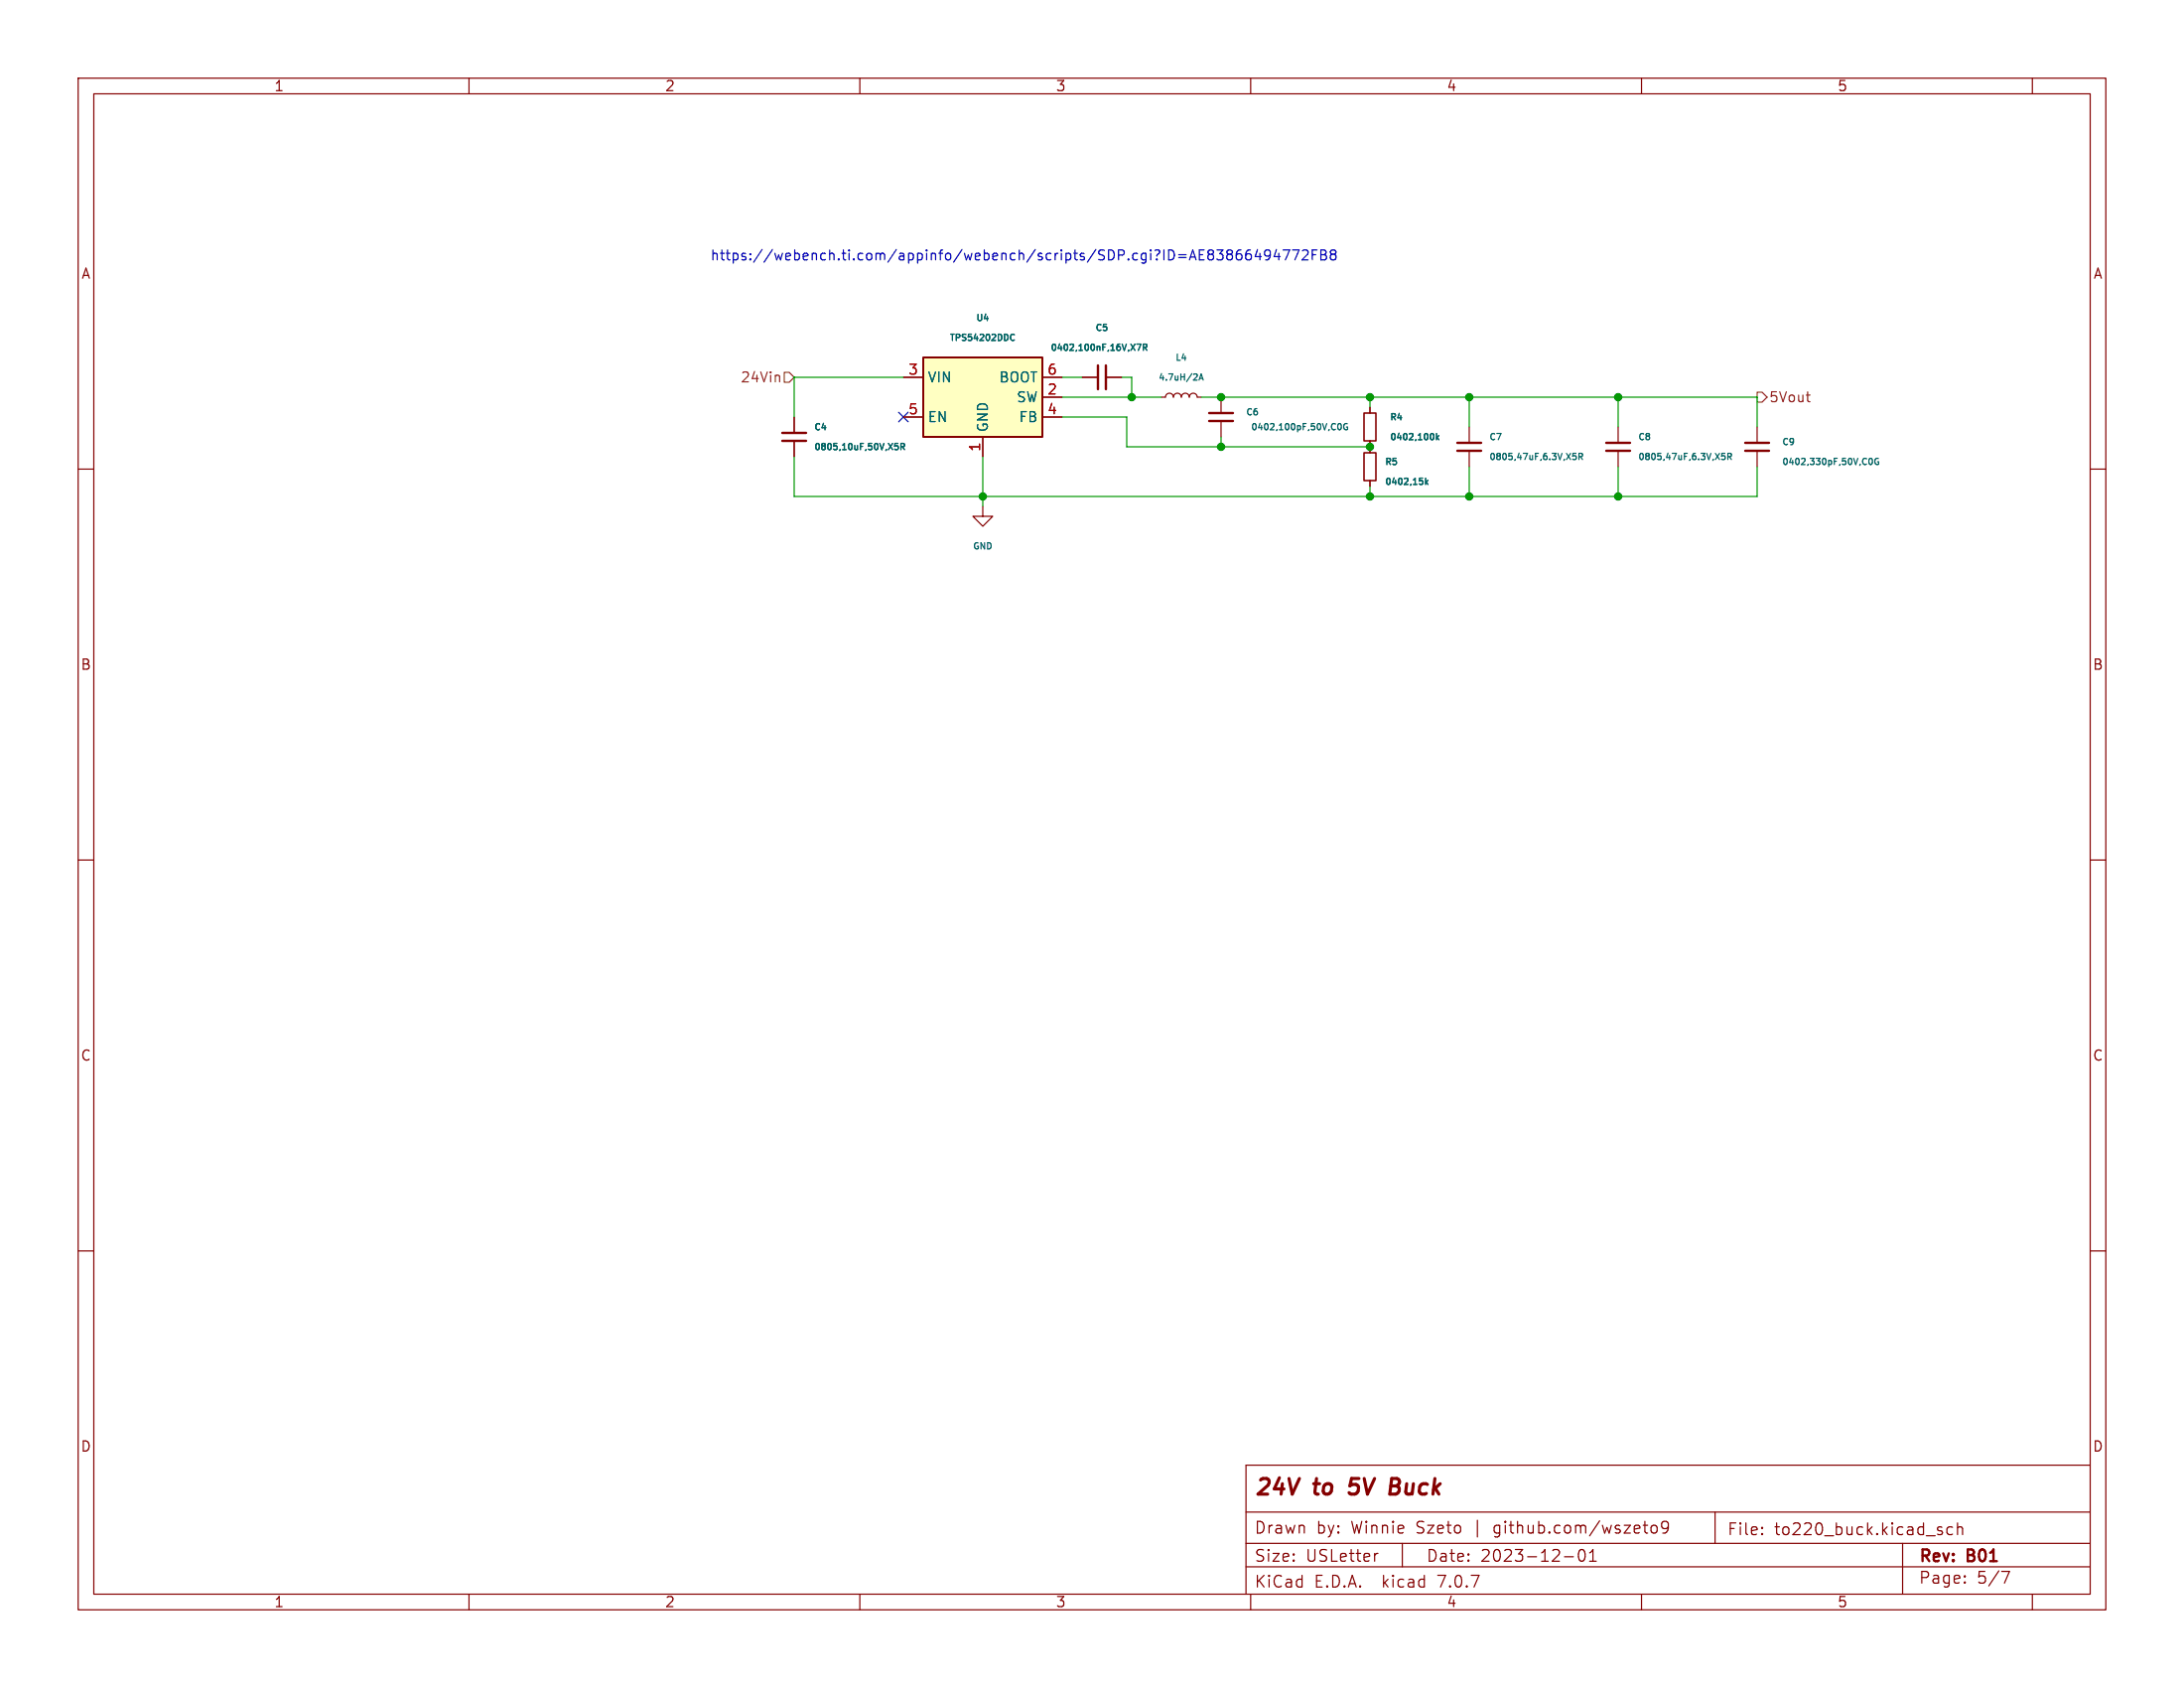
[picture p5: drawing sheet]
<svg xmlns="http://www.w3.org/2000/svg" width="279mm" height="216mm" viewBox="0 0 279 216" stroke-linecap="round" stroke-linejoin="round" font-family="sans-serif">
<g fill="none" stroke="#840000" stroke-width=".15">
<path d="M10 10h259.4v195.9h-259.4zM12 12h255.4v191.9h-255.4zM60 10v2M110 10v2M160 10v2M210 10v2M260 10v2M10 60h2M101.6 53.3v2.1M101.6 56.4v2M115.6 48.3h2.5M115.6 53.3h2.5"/>
<path d="M125.7 55.9v2.5M133.3 50.8h2.6M133.3 48.3h2.6M133.3 53.3h2.6M138.4 48.3h2.1M141.5 48.3h2M148.6 50.8h.5a.51 .51 0 0 1 .5-.5 .51 .51 0 0 1 .5 .5 .51 .51 0 0 1 .5-.5 .51 .51 0 0 1 .5 .5 .51 .51 0 0 1 .5-.5 .51 .51 0 0 1 .5 .5 .51 .51 0 0 1 .6-.5 .51 .51 0 0 1 .5 .5h.5M156.2 50.8v2M156.2 53.8v2.1M175.3 52.1v.7M175.3 56.4v1.5M188 54.6v2"/>
<path d="M188 57.7v2M207 54.6v2M207 57.7v2M224.8 54.6v2M224.8 57.7v2M267.4 60h2M125.7 64.8v1.2h1.3l-1.3 1.3-1.2-1.3h1.2M175.3 61.5v.7M10 110h2M267.4 110h2M10 160h2M267.4 160h2"/>
<path d="M159.4 197.4h108M159.4 193.4h108M176.3 198.7l-.3 .1M179.4 197.4v3M200.1 199.1h1.2M202.1 198.3a.36 .36 0 0 1 .3-.1 .36 .36 0 0 1 .3 .3 .77 .77 0 0 1-.4 1.2 .91 .91 0 0 1-.2-1.4zM203.4 199.7h.8M203.4 198.6l.4-.4v1.5M210.2 195.1h.6M210.6 196.1h.2M211.4 195.2a.41 .41 0 0 1 .6 .2v.4a.41 .41 0 0 1-.4 .3 .41 .41 0 0 1-.4-.3v-.4zM213.4 195.2l-.3 .3-.4-.1-.1-.2v-.3l.1-.2 .4-.1 .3 .1a.99 .99 0 0 1-.4 1.4h-.3"/>
<path d="M219.4 193.4v4M225.4 196.1l.1 .1-.1 .1M225.4 196.1v.1v.1M225.4 195.4v.1M225.4 196.1v.2M225.4 195.4h.1l-.1 .1M243.4 197.4v6.5M248.1 195.8l.3 .1 .1 .2-.2 .2h-.3M248.1 195.3l.3 .1M249.8 195.4l-.4-.1-.3 .3v.4l.1 .2 .2 .1 .4-.1M250.4 195.4a.37 .37 0 0 1 .7 .1v.8M250.4 194.8v1.5"/>
<path d="M267.4 187.4h-108v16.5M60 203.9v2M110 203.9v2M159.4 200.4h108M160 203.9v2M210 203.9v2M251.4 202.3v.1v.1M251.4 201.6v.1M256.1 201h1l-.7 1.5M260 203.9v2"/>
</g>
<path d="M172.6 190.9l.2 .2M172.9 189.1l-.2 1 .1-.1M177.9 190.1h.7M178 189.1h.7M178.6 190.1l.3 .1M178.8 191l-.2 .1h-.8M178.8 190l-.2 .1" fill="none" stroke="#840000" stroke-width=".4"/>
<path d="M100.1 56.4h3M100.1 55.4h3M140.5 46.7v3.1M141.5 46.7v3.1M154.7 53.8h3M154.7 52.8h3M186.4 57.7h3.1M186.4 56.6h3.1M205.5 57.7h3M205.5 56.6h3M223.3 57.7h3M223.3 56.6h3" fill="none" stroke="#840000" stroke-width=".3"/>
<g fill="none" stroke="#006464" stroke-width=".15">
<path d="M114.5 56.7h.4M114.5 57.1l.3-.1 .1 .2-.1 .3h-.3M115.3 57.1h.3l.1-.3-.4-.1v.8M115.4 57.1l.3 .4M129.3 43.4l.2 .1h.3M129.8 42.8l-.3-.1-.2 .2M145.4 44h.6l-.4 .8M146.3 44.4h.3l.1-.3-.4-.1v.8M146.5 44.4l.2 .4M153.1 47.9v.3l-.4 .4h.5M153.4 48.6l.3-.8 .2 .8M153.5 48.4h.4"/>
<path d="M171.2 54.2h.1a.43 .43 0 0 1 .3 .4 .43 .43 0 0 1-.3 .4l-.2-.3zM172.4 54.2a.36 .36 0 0 0-.5 .4 .36 .36 0 0 0 .5 .3v-.3h-.2M183.2 55.4a.5 .5 0 0 1 0 .8M183.8 55.4v.8M183.9 55.9l.2 .3M184.1 55.7l-.3 .3M201.6 58h-.4v.4l.1-.1h.3l.1 .1-.1 .3-.1 .1-.3-.1M202 58.4h.4v-.3l-.4-.1v.8M202.2 58.4l.3 .4M220.7 58h-.4l-.1 .4 .2-.1h.2l.1 .1v.3l-.1 .1-.4-.1M221 58.4h.4l.1-.3-.5-.1v.8M221.2 58.4l.3 .4"/>
<path d="M239.2 58.7l.1-.1a.43 .43 0 0 1 .3 .4 .43 .43 0 0 1-.3 .4 .53 .53 0 0 1-.1-.7zM240.3 58.7a.36 .36 0 0 0-.5 .3 .36 .36 0 0 0 .5 .3v-.2h-.1M182.4 61.2v.8M182.5 61.7l.2 .3M182.7 61.4l-.3 .3"/>
</g>
<path d="M118.1 45.7h15.2v10.2h-15.2z" fill="#ffffc2" stroke="#ffffc2" stroke-width=".13"/>
<path d="M118.1 45.7h15.2v10.2h-15.2z" fill="none" stroke="#840000" stroke-width=".25"/>
<path d="M174.5 57.9h1.5v3.6h-1.5zM174.5 52.8h1.5v3.6h-1.5z" fill="none" stroke="#840000" stroke-width=".2"/>
<path d="M99.7 48.1v.7M100.3 47.6h.7l.6 .7-.6 .6h-.7zM224.8 50.2h.6l.7 .6-.7 .6h-.6zM231.1 50.5h.5M231.4 51.4h.2" fill="none" stroke="#725600" stroke-width=".15"/>
<g fill="none" stroke="#0000c2" stroke-width=".15">
<path d="M155.7 32h.8l-.5 .5a.34 .34 0 0 1 .5 .2v.3l-.2 .2h-.4l-.2-.1M157.2 32.5l-.3-.2 .1-.2 .2-.1h.2l.3 .2-.1 .2-.2 .1M157.2 32.5l-.3 .3v.2l.3 .2h.2l.3-.2v-.2l-.3-.3M157.2 32.5h.2M158.8 32a.5 .5 0 0 0-.6 .5v.5l.1 .2h.3l.2-.1 .1-.4-.1-.2h-.4l-.2 .2M160 32a.5 .5 0 0 0-.6 .5v.5l.1 .2h.3l.2-.1 .1-.4-.1-.2h-.4l-.2 .2M160.9 31.9l-.3 .9h.8M161.2 32.4v.8M162.5 32.5l-.2 .3-.4-.1-.1-.2v-.3l.1-.2h.4l.1 .1a.84 .84 0 0 1-.3 1.1h-.2M163.3 31.9l-.3 .9h.8M163.6 32.4v.8M164.1 32h.9l-.6 1.2"/>
<path d="M165.4 32h.8l-.5 1.2M166.6 32.1l.2-.1h.4a.34 .34 0 0 1 .1 .5l-.7 .7h.7M167.9 32.6h.4M168.5 32h-.6v1.2M169 32h.4l.2 .1v.2l-.2 .3a.34 .34 0 0 1 .3 .3 .34 .34 0 0 1-.2 .3h-.5zM169 32.6h.4M170.4 32.5l-.2-.2v-.2l.2-.1h.4l.1 .2v.2l-.2 .1M170.4 32.5l-.2 .3v.3l.2 .1h.3l.2-.2v-.2l-.2-.3M170.4 32.5h.3"/>
</g>
<g fill="none" stroke="#009600" stroke-width=".15">
<path d="M101.6 58.4v5.1h123.2v-3.8M115.6 48.3h-14v5M125.7 58.4v6.4M135.9 48.3h2.5M135.9 53.3h8.2v3.9h31.2M135.9 50.8h12.7M143.5 48.3h1.3v2.5M153.7 50.8h71.1v3.8M156.2 55.9v1.3M175.3 50.8v1.3M188 50.8v3.8M188 59.7v3.8"/>
<path d="M207 50.8v3.8M207 59.7v3.8M175.3 62.2v1.3"/>
</g>
<path d="M115 52.7l1.2 1.2M116.2 52.7l-1.2 1.2" fill="none" stroke="#000084" stroke-width=".15"/>
<g fill="#009600" stroke="#009600" stroke-width=".15">
<circle cx="175.3" cy="63.5" r=".46"/>
<circle cx="175.3" cy="57.2" r=".46"/>
<circle cx="175.3" cy="50.8" r=".46"/>
<circle cx="156.2" cy="57.2" r=".46"/>
<circle cx="125.7" cy="63.5" r=".46"/>
<circle cx="156.2" cy="50.8" r=".46"/>
<circle cx="144.8" cy="50.8" r=".46"/>
<circle cx="207" cy="50.8" r=".46"/>
<circle cx="207" cy="63.5" r=".46"/>
<circle cx="188" cy="50.8" r=".46"/>
<circle cx="188" cy="63.5" r=".46"/>
</g>
<g font-size="2.8" fill="#840000">
<text x="160.4" y="191.8">24V</text>
<text x="168.2" y="191.8">to</text>
<text x="173.5" y="191.8">5V</text>
<text x="179.5" y="191.8">Buck</text>
</g>
<g font-size="2.1" fill="#840000">
<text x="160.4" y="196.4">Drawn</text>
<text x="168.4" y="196.4">by:</text>
<text x="172.9" y="196.4">Winnie</text>
<text x="181.4" y="196.4">Szeto</text>
<text x="188.8" y="196.4">|</text>
<text x="191.5" y="196.4">github.com/wszeto9</text>
<text x="220.9" y="196.6">File:</text>
<text x="227" y="196.6">to220_buck.kicad_sch</text>
<text x="160.4" y="203.3">KiCad</text>
<text x="160.4" y="200">Size:</text>
<text x="167.1" y="200">USLetter</text>
<text x="168.1" y="203.3">E.D.A.</text>
<text x="177" y="203.3">kicad</text>
<text x="182.4" y="200">Date:</text>
<text x="184.2" y="203.3">7.0.7</text>
<text x="189.4" y="200">2023-12-01</text>
<text x="245.4" y="200.2">Rev:</text>
<text x="245.4" y="202.8">Page:</text>
<text x="251.8" y="200.2">B01</text>
<text x="252.9" y="202.8">5/7</text>
</g>
<g font-size="1.8" fill="#840000">
<text x="35" y="11.9">1</text>
<text x="85" y="11.9">2</text>
<text x="135" y="11.9">3</text>
<text x="185" y="11.9">4</text>
<text x="235" y="11.9">5</text>
<text x="10.3" y="35.9">A</text>
<text x="267.7" y="35.9">A</text>
<text x="10.3" y="85.9">B</text>
<text x="267.7" y="85.9">B</text>
<text x="10.3" y="135.9">C</text>
<text x="267.7" y="135.9">C</text>
<text x="10.3" y="185.9">D</text>
<text x="267.7" y="185.9">D</text>
<text x="35" y="205.8">1</text>
<text x="85" y="205.8">2</text>
<text x="135" y="205.8">3</text>
<text x="185" y="205.8">4</text>
<text x="235" y="205.8">5</text>
</g>
<text font-size="1.8" fill="#0000c2" x="90.8" y="33.4">https://webench.ti.com/appinfo/webench/scripts/SDP.cgi?ID=AE83866494772FB8</text>
<g font-size="1.8" fill="#725600">
<text x="94.7" y="49.1">24Vin</text>
<text x="226.3" y="51.7">5Vout</text>
</g>
<g font-size="1.8" fill="#a90000">
<text x="116.1" y="48">3</text>
<text x="116.1" y="53.1">5</text>
<text x="133.9" y="50.5">2</text>
<text x="133.9" y="53.1">4</text>
<text x="133.9" y="48">6</text>
<text x="125.5" y="57.9" transform="rotate(-90 125.5 57.9)">1</text>
</g>
<g font-size="1.8" fill="#006464">
<text x="118.6" y="49.1">VIN</text>
<text x="127.7" y="49.1">BOOT</text>
<text x="130" y="51.7">SW</text>
<text x="118.6" y="54.2">EN</text>
<text x="126.6" y="55.4" transform="rotate(-90 126.6 55.4)">GND</text>
<text x="130.3" y="54.2">FB</text>
</g>
<g font-size="1.1" fill="#006464">
<text x="124.8" y="41.3">U4</text>
<text x="121.4" y="43.8">TPS54202DDC</text>
<text x="134.3" y="45.1">0402,100nF,16V,X7R</text>
<text x="140" y="42.5">C5</text>
<text x="150.3" y="46.3">L4</text>
<text x="148.1" y="48.9">4.7uH/2A</text>
<text x="159.3" y="53.3">C6</text>
<text x="177.7" y="54">R4</text>
<text x="104.1" y="55.2">C4</text>
<text x="104.1" y="57.8">0805,10uF,50V,X5R</text>
<text x="159.9" y="55.2">0402,100pF,50V,C0G</text>
<text x="177.1" y="59.7">R5</text>
<text x="177.7" y="56.5">0402,100k</text>
<text x="190.4" y="56.5">C7</text>
<text x="190.4" y="59">0805,47uF,6.3V,X5R</text>
<text x="209.5" y="56.5">C8</text>
<text x="209.5" y="59">0805,47uF,6.3V,X5R</text>
<text x="227.9" y="57.1">C9</text>
<text x="227.9" y="59.7">0402,330pF,50V,C0G</text>
<text x="177.1" y="62.2">0402,15k</text>
<text x="124.4" y="70.5">GND</text>
</g>
</svg>
